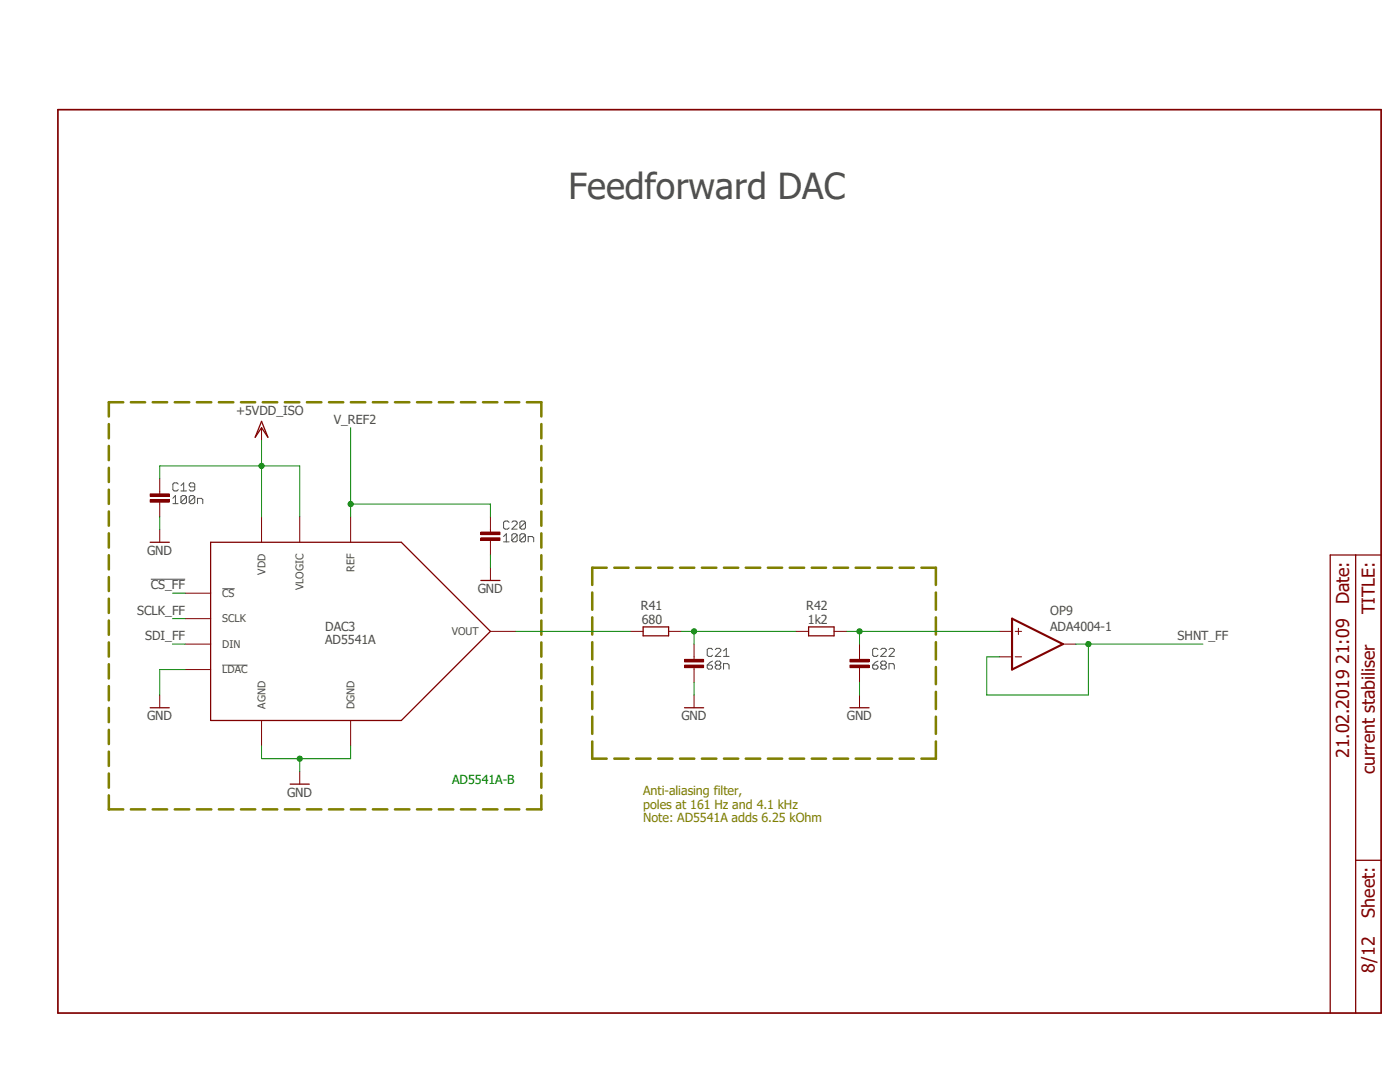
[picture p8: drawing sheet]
<svg xmlns="http://www.w3.org/2000/svg" width="279mm" height="216mm" viewBox="0 0 279 216" stroke-linecap="round" stroke-linejoin="round" font-family="sans-serif">
<path d="M11.2 21.4l265 181.1M276.2 21.4l-265 181.1" fill="none" stroke="#fff" stroke-width=".2"/>
<g fill="none" stroke="#808000" stroke-width=".51">
<path d="M21.7 84.6v2.9M21.7 89v2.8M21.7 93.3v2.9M21.7 97.7v2.8M24.6 80.3h-2.9v2.8M26.1 80.3h2.9M30.5 80.3h2.9M34.9 80.3h2.9M39.3 80.3h2.9M43.7 80.3h2.9M48.1 80.3h2.8M52.5 80.3h2.8"/>
<path d="M56.9 80.3h2.8M61.3 80.3h2.8M65.7 80.3h2.8M70 80.3h2.9M74.4 80.3h2.9M78.8 80.3h2.9M83.2 80.3h2.9M87.6 80.3h2.9M92 80.3h2.9M96.4 80.3h2.9M100.8 80.3h2.8M105.2 80.3h2.8v2.8"/>
<path d="M108 84.6v2.9M108 89v2.8M108 93.3v2.9M108 97.7v2.8M21.7 102.1v2.8M21.7 106.4v2.9M21.7 110.8v2.8M21.7 115.1v2.8M21.7 119.5v2.8M108 102.1v2.8M108 106.4v2.9M108 110.8v2.8"/>
<path d="M108 115.1v2.8M108 119.5v2.8M118.2 118.2v3.5M121.1 113.3h-2.9v3.4M122.6 113.3h2.8M127 113.3h2.8M131.4 113.3h2.8M135.7 113.3h2.9M140.1 113.3h2.9M144.5 113.3h2.8M148.8 113.3h2.9M153.2 113.3h2.9"/>
<path d="M157.6 113.3h2.9M162 113.3h2.8M166.4 113.3h2.8M170.8 113.3h2.8M175.1 113.3h2.9M179.5 113.3h2.9M183.9 113.3h2.9v3.4M186.8 118.2v3.5M21.7 123.8v2.9M21.7 128.2v2.8M21.7 132.5v2.9M21.7 136.9v2.8"/>
<path d="M108 123.8v2.9M108 128.2v2.8M108 132.5v2.9M108 136.9v2.8M118.2 123.2v3.4M118.2 128.1v3.5M118.2 133.1v3.4M118.2 138v3.5M186.8 123.2v3.4M186.8 128.1v3.5M186.8 133.1v3.4M186.8 138v3.5"/>
<path d="M21.7 158.7v2.8h2.9M21.7 141.3v2.8M21.7 145.6v2.9M21.7 150v2.8M21.7 154.3v2.9M108 141.3v2.8M108 145.6v2.9M108 150v2.8M108 154.3v2.9M108 158.7v2.8h-2.8M118.2 148v3.4h2.9M118.2 143v3.4"/>
<path d="M122.6 151.4h2.8M127 151.4h2.8M131.4 151.4h2.8M135.7 151.4h2.9M140.1 151.4h2.9M144.5 151.4h2.8M148.8 151.4h2.9M153.2 151.4h2.9M157.6 151.4h2.9M162 151.4h2.8M166.4 151.4h2.8M170.8 151.4h2.8"/>
<path d="M175.1 151.4h2.9M179.5 151.4h2.9M186.8 143v3.4M186.8 148v3.4h-2.9M26.1 161.5h2.9M30.5 161.5h2.9M34.9 161.5h2.9M39.3 161.5h2.9M43.7 161.5h2.9M48.1 161.5h2.8M52.5 161.5h2.8M56.9 161.5h2.8"/>
<path d="M61.3 161.5h2.8M65.7 161.5h2.8M70 161.5h2.9M74.4 161.5h2.9M78.8 161.5h2.9M83.2 161.5h2.9M87.6 161.5h2.9M92 161.5h2.9M96.4 161.5h2.9M100.8 161.5h2.8"/>
</g>
<g fill="none" stroke="#505050" stroke-width=".2">
<path d="M34.5 99.4l.5-.5v1.6M35.6 96.6l-.3-.2h-.5l-.3 .2v1.1l.3 .3h.5l.3-.3M36.1 98h1.1M36.1 96.9l.6-.5v1.6M37.2 99.1v1.1l-.3 .3h-.5l-.3-.3M37.2 99.1l-.3-.2h-.5l-.3 .2v1.1M37.2 99.1l-1.1 1.1M38.9 99.1v1.1l-.3 .3h-.6l-.2-.3M38.9 99.1l-.3-.2h-.6l-.2 .2v1.1M38.9 97.2h-.9l-.2-.3v-.3l.2-.2h.6l.3 .2v1.1l-.3 .3h-.6l-.2-.3M38.9 99.1l-1.1 1.1M30.1 115.6h6.9"/>
<path d="M34.5 100.5h1.1M39.4 100.5v-1.1h.8l.3 .3v.8M44.4 117.5h2.4M100.5 107.1l.5-.6v1.6M100.5 108.1h1.1M101.6 104.2l-.3-.2h-.5l-.3 .2v1.1l.3 .3h.5l.3-.3M102.2 104.2l.2-.2h.6l.2 .2v.3l-1 1.1h1M103.2 106.8v1.1l-.2 .2h-.6l-.2-.2M103.2 106.8l-.2-.3h-.6l-.2 .3v1.1M103.2 106.8l-1 1.1M104.9 106.8v1.1l-.3 .2h-.5l-.3-.2M104.9 106.8l-.3-.3h-.5l-.3 .3v1.1"/>
<path d="M104.9 104.2l-.3-.2h-.5l-.3 .2v1.1M104.9 104.2v1.1l-.3 .3h-.5l-.3-.3M104.9 106.8l-1.1 1.1M104.9 104.2l-1.1 1.1M105.4 108.1v-1h.8l.3 .2v.8M44.4 132.7h5M141.1 132.7h.8l.3 .3v.3l-.3 .2h-.5l-.3-.2zM142.2 131.9l-.5 .3-.6 .5M142.2 129.6l-.3-.2h-.5l-.3 .2v1.1l.3 .3h.5l.3-.3M142.7 129.6l.3-.2h.6l.2 .2v.3l-1.1 1.1h1.1M143 132.7l-.3 .3v.3l.3 .2h.6l.2-.2v-.3l-.2-.3M143 132.7h.6"/>
<path d="M143 132.7l-.3-.3v-.2l.3-.3h.6l.2 .3v.2l-.2 .3M144.4 133.5v-1.1h.8l.3 .3v.8M144.4 131h1.1M144.4 129.9l.5-.5v1.6M174.2 132.7h.8l.2 .3v.3l-.2 .2h-.6l-.2-.2zM175.2 131.9l-.5 .3-.5 .5M175.2 129.6l-.2-.2h-.6l-.2 .2v1.1l.2 .3h.6l.2-.3M175.8 129.6l.3-.2h.5l.3 .2v.3l-1.1 1.1h1.1M176.1 132.7l-.3 .3v.3l.3 .2h.5l.3-.2v-.3l-.3-.3M176.1 132.7h.5M176.1 132.7l-.3-.3v-.2l.3-.3h.5l.3 .3v.2l-.3 .3M177.4 133.5v-1.1h.8l.3 .3v.8"/>
<path d="M177.4 129.6l.3-.2h.5l.3 .2v.3l-1.1 1.1h1.1"/>
</g>
<path d="M42 108.2h38.1l17.8 17.8-17.8 17.8h-38.1zM270.6 110.7v91.4M275.6 110.7h-10.1v91.4M270.6 171.7h5" fill="none" stroke="#800000" stroke-width=".25"/>
<path d="M11.6 21.9h264v180.2h-264z" fill="none" stroke="#800000" stroke-width=".34"/>
<path d="M31.9 98v.7M31.9 99.9v.7M37 118.4h5M52.2 103.1v5.1M59.8 103.1v5.1M70 103.1v5.1M37 133.6h5M37 128.5h5M37 123.4h5M97.9 126h5.1M52.2 143.8v5M70 143.8v5" fill="none" stroke="#800000" stroke-width=".2"/>
<path d="M30 98.6h3.8v.5h-3.8z" fill-rule="evenodd" fill="#800000"/>
<path d="M30 98.6h3.8v.5h-3.8z" fill="none" stroke="#800000" stroke-width=".2"/>
<path d="M30 99.7h3.8v.5h-3.8z" fill-rule="evenodd" fill="#800000"/>
<path d="M30 99.7h3.8v.5h-3.8zM31.9 95.5v2.5M31.9 100.6v2.5M97.9 105.7v.6M97.9 107.6v.6" fill="none" stroke="#800000" stroke-width=".2"/>
<path d="M96 106.2h3.8v.5h-3.8z" fill-rule="evenodd" fill="#800000"/>
<path d="M96 106.2h3.8v.5h-3.8z" fill="none" stroke="#800000" stroke-width=".2"/>
<path d="M96 107.3h3.8v.5h-3.8z" fill-rule="evenodd" fill="#800000"/>
<path d="M31.9 105.7v2.5M96 107.3h3.8v.5h-3.8zM97.9 103.1v2.6M97.9 108.2v2.5M97.9 113.3v2.5M31.9 138.7v2.5M138.5 131.1v.6M138.5 133v.6M59.8 153.9v2.6" fill="none" stroke="#800000" stroke-width=".2"/>
<path d="M30 108.2h3.8M96 115.8h3.8M30 141.2h3.8M57.9 156.5h3.8" fill="none" stroke="#800000" stroke-width=".25"/>
<path d="M136.6 131.6h3.8v.5h-3.8z" fill-rule="evenodd" fill="#800000"/>
<path d="M136.6 131.6h3.8v.5h-3.8z" fill="none" stroke="#800000" stroke-width=".2"/>
<path d="M136.6 132.7h3.8v.5h-3.8z" fill-rule="evenodd" fill="#800000"/>
<path d="M125.8 126h2.6M133.4 126h2.6M136.6 132.7h3.8v.5h-3.8zM138.5 128.5v2.6M138.5 133.6v2.5M138.5 138.7v2.5M158.8 126h2.6M166.5 126h2.5M171.5 131.1v.6M171.5 133v.6" fill="none" stroke="#800000" stroke-width=".2"/>
<path d="M128.4 125.1h5v1.8h-5zM161.4 125.1h5.1v1.8h-5.1zM136.6 141.2h3.8" fill="none" stroke="#800000" stroke-width=".25"/>
<path d="M169.6 131.6h3.8v.5h-3.8z" fill-rule="evenodd" fill="#800000"/>
<path d="M169.6 131.6h3.8v.5h-3.8z" fill="none" stroke="#800000" stroke-width=".2"/>
<path d="M169.6 132.7h3.8v.5h-3.8z" fill-rule="evenodd" fill="#800000"/>
<path d="M52.2 85.3v2.6M169.6 132.7h3.8v.5h-3.8zM171.5 128.5v2.6M171.5 133.6v2.5M171.5 138.7v2.5M199.5 131.1h2.5M199.5 126h2.5M202.6 131.1h1.3M202.6 126h1.3M203.2 125.3v1.3M212.1 128.5h2.6" fill="none" stroke="#800000" stroke-width=".2"/>
<path d="M52.2 84.1l1.3 3.1-1.3-1.9-1.3 1.9zM169.6 141.2h3.8" fill="none" stroke="#800000" stroke-width=".25"/>
<path d="M202 123.4l10.1 5.1-10.1 5.1z" fill="none" stroke="#800000" stroke-width=".42"/>
<path d="M52.2 148.8v2.6h17.8M59.8 151.4v2.5" fill="none" stroke="#008000" stroke-width=".2"/>
<circle cx="59.8" cy="151.4" r=".51" fill="#008000"/>
<g fill="none" stroke="#008000" stroke-width=".2">
<path d="M31.9 103.1v2.6M34.4 118.4h2.6M97.9 110.7v2.6M34.4 123.4h2.6M34.4 128.5h2.6M37 133.6h-5.1v5.1M103 126h22.8M136 126h22.8M138.5 126v2.5M138.5 136.1v2.6M171.5 136.1v2.6M70 148.8v2.6"/>
<circle cx="59.8" cy="151.4" r=".51"/>
</g>
<circle cx="138.5" cy="126" r=".51" fill="#008000"/>
<g fill="none" stroke="#008000" stroke-width=".2">
<path d="M214.7 128.5h25.4M217.2 128.5v10.2h-20.3v-7.6h2.6"/>
<circle cx="138.5" cy="126" r=".51"/>
</g>
<circle cx="217.2" cy="128.5" r=".51" fill="#008000"/>
<g fill="none" stroke="#008000" stroke-width=".2">
<path d="M70 103.1v-2.5h27.9v2.5"/>
<circle cx="217.2" cy="128.5" r=".51"/>
</g>
<circle cx="70" cy="100.6" r=".51" fill="#008000"/>
<g fill="none" stroke="#008000" stroke-width=".2">
<path d="M70 85.3v15.3M169 126h30.5M171.5 126v2.5"/>
<circle cx="70" cy="100.6" r=".51"/>
</g>
<circle cx="171.5" cy="126" r=".51" fill="#008000"/>
<g fill="none" stroke="#008000" stroke-width=".2">
<path d="M31.9 95.5v-2.5h27.9v10.1M52.2 93v10.1"/>
<circle cx="171.5" cy="126" r=".51"/>
</g>
<circle cx="52.2" cy="93" r=".51" fill="#008000"/>
<g fill="none" stroke="#008000" stroke-width=".2">
<path d="M52.2 87.9v5.1"/>
<circle cx="52.2" cy="93" r=".51"/>
</g>
<text font-size="7.2" fill="#505050" x="113.5" y="39.7">Feedforward DAC</text>
<g font-size="3.6" fill="#800000">
<text x="269.3" y="120.6" transform="rotate(-90 269.3 120.6)">Date:</text>
<text x="274.4" y="122.5" transform="rotate(-90 274.4 122.5)">TITLE:</text>
<text x="269.3" y="151.3" transform="rotate(-90 269.3 151.3)">21.02.2019 21:09</text>
<text x="274.4" y="154.5" transform="rotate(-90 274.4 154.5)">current stabiliser</text>
<text x="274.4" y="183.1" transform="rotate(-90 274.4 183.1)">Sheet:</text>
<text x="274.4" y="194.1" transform="rotate(-90 274.4 194.1)">8/12</text>
</g>
<g font-size="2.5" fill="#505050">
<text x="47.1" y="82.8">+5VDD_ISO</text>
<text x="66.6" y="84.6">V_REF2</text>
<text x="29.3" y="110.7">GND</text>
<text x="30.1" y="117.6">CS_FF</text>
<text x="95.3" y="118.4">GND</text>
<text x="27.4" y="122.7">SCLK_FF</text>
<text x="64.9" y="126">DAC3</text>
<text x="127.9" y="121.6">R41</text>
<text x="128.1" y="124.5">680</text>
<text x="160.9" y="121.6">R42</text>
<text x="161.2" y="124.5">1k2</text>
<text x="209.6" y="126">ADA4004-1</text>
<text x="209.6" y="122.8">OP9</text>
<text x="29" y="127.8">SDI_FF</text>
<text x="64.9" y="128.5">AD5541A</text>
<text x="235" y="127.8">SHNT_FF</text>
<text x="29.3" y="143.8">GND</text>
<text x="136" y="143.8">GND</text>
<text x="169" y="143.8">GND</text>
<text x="57.3" y="159">GND</text>
</g>
<text font-size="2.5" fill="#008000" x="90.3" y="156.5">AD5541A-B</text>
<g font-size="2.5" fill="#808000">
<text x="128.4" y="158.7">Anti-aliasing filter,</text>
<text x="128.4" y="161.4">poles at 161 Hz and 4.1 kHz</text>
<text x="128.4" y="164">Note: AD5541A adds 6.25 kOhm</text>
</g>
<g font-size="2.1" fill="#505050">
<text x="44.4" y="119.1">CS</text>
<text x="53" y="114.7" transform="rotate(-90 53 114.7)">VDD</text>
<text x="60.6" y="117.8" transform="rotate(-90 60.6 117.8)">VLOGIC</text>
<text x="70.7" y="114.1" transform="rotate(-90 70.7 114.1)">REF</text>
<text x="44.4" y="124.2">SCLK</text>
<text x="44.4" y="129.3">DIN</text>
<text x="90.2" y="126.7">VOUT</text>
<text x="44.4" y="134.4">LDAC</text>
<text x="53" y="141.4" transform="rotate(-90 53 141.4)">AGND</text>
<text x="70.7" y="141.4" transform="rotate(-90 70.7 141.4)">DGND</text>
</g>
</svg>
